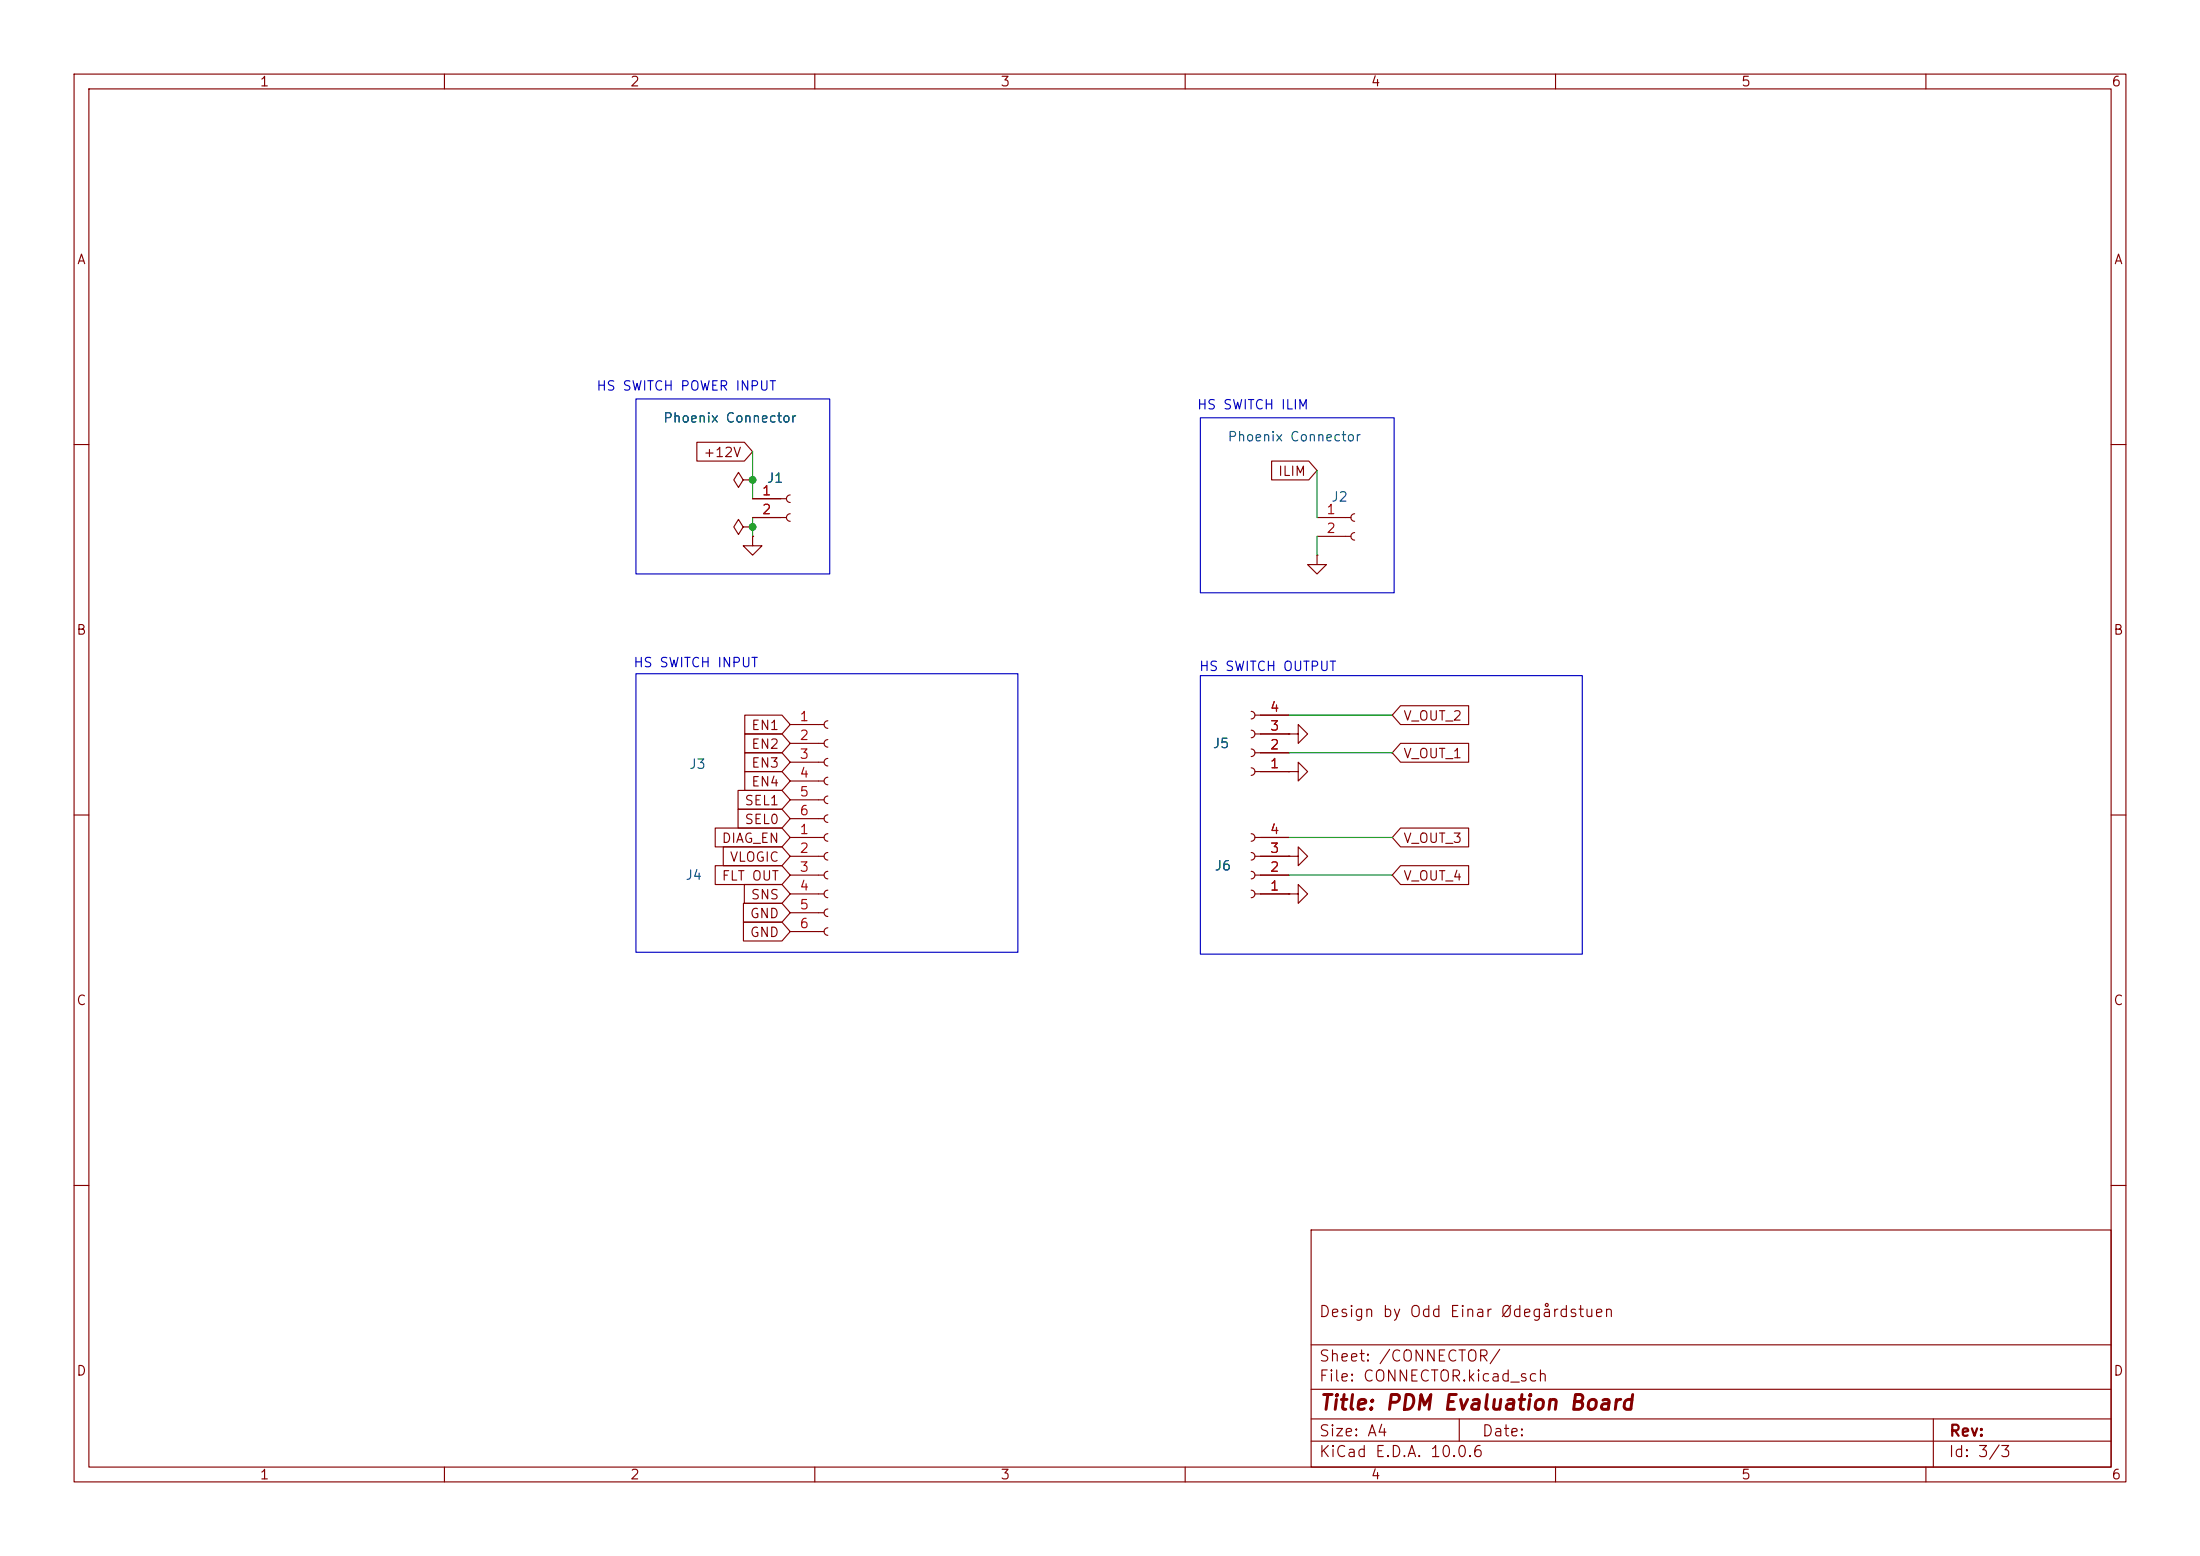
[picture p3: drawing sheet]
<svg xmlns="http://www.w3.org/2000/svg" width="297mm" height="210mm" viewBox="0 0 297 210" stroke-linecap="round" stroke-linejoin="round" font-family="sans-serif">
<g fill="none" stroke="#840000" stroke-width=".15">
<path d="M10 10h277v190h-277zM12 12h273v186h-273zM60 10v2M110 10v2M160 10v2M210 10v2M260 10v2M94.1 59.7h6.4l1.1 1.3-1.1 1.2h-6.4zM10 60h2M100.3 64.8l-.6-1-.6 1 .6 1 .6-1h1.3M100.3 71.1l-.6-1-.6 1 .6 1 .6-1h1.3M101.6 72.4v1.3h1.3l-1.3 1.2-1.3-1.2h1.3"/>
<path d="M101.6 72.4h.1M101.6 64.8h.1M101.6 71.1h.1M101.6 67.3h4.6M101.6 69.9h4.6M106.7 66.8a.51 .51 0 0 0-.5 .5 .51 .51 0 0 0 .5 .5M106.7 69.3a.51 .51 0 0 0-.5 .6 .51 .51 0 0 0 .5 .5M171.7 62.2h5l1.1 1.3-1.1 1.3h-5zM177.8 74.9v1.3h1.3l-1.3 1.3-1.3-1.3h1.3M177.8 74.9h.1M177.8 69.9h4.6M177.8 72.4h4.6"/>
<path d="M182.9 69.3a.51 .51 0 0 0-.5 .6 .51 .51 0 0 0 .5 .5M182.9 71.9a.51 .51 0 0 0-.5 .5 .51 .51 0 0 0 .5 .5M285 60h2M100.5 99.1h5.1l1.1 1.2-1.1 1.3h-5.1zM100.5 96.5h5.1l1.1 1.3-1.1 1.3h-5.1zM106.7 97.8h4.6M111.8 97.3a.51 .51 0 0 0-.5 .5 .51 .51 0 0 0 .5 .5M111.8 99.8a.51 .51 0 0 0-.5 .5 .51 .51 0 0 0 .5 .5M168.9 98.6a.51 .51 0 0 1 .5 .5 .51 .51 0 0 1-.5 .5M168.9 96a.51 .51 0 0 1 .5 .5 .51 .51 0 0 1-.5 .5M169.4 99.1h4.6M169.4 96.5h4.6"/>
<path d="M174 99.1h1.3v-1.3l1.2 1.3-1.2 1.2v-1.2M174 99.1h.1M189.1 95.2h9.2v2.6h-9.2l-1.1-1.3zM10 110h2M96.6 116.8h9l1.1 1.3-1.1 1.3h-9zM96.6 111.8h9l1.1 1.2-1.1 1.3h-9zM97.6 114.3h8l1.1 1.3-1.1 1.2h-8zM99.6 109.2h6l1.1 1.3-1.1 1.3h-6zM99.6 106.7h6l1.1 1.3-1.1 1.2h-6zM100.5 119.4h5.1l1.1 1.3-1.1 1.2h-5.1zM100.5 104.1h5.1l1.1 1.3-1.1 1.3h-5.1zM100.5 101.6h5.1l1.1 1.3-1.1 1.2h-5.1z"/>
<path d="M106.7 113h4.6M106.7 115.6h4.6M106.7 118.1h4.6M106.7 100.3h4.6M106.7 102.9h4.6M106.7 105.4h4.6M106.7 108h4.6M106.7 110.5h4.6M111.8 112.5a.51 .51 0 0 0-.5 .5 .51 .51 0 0 0 .5 .5M111.8 115.1a.51 .51 0 0 0-.5 .5 .51 .51 0 0 0 .5 .5M111.8 117.6a.51 .51 0 0 0-.5 .5 .51 .51 0 0 0 .5 .5M111.8 102.4a.51 .51 0 0 0-.5 .5 .51 .51 0 0 0 .5 .5"/>
<path d="M111.8 104.9a.51 .51 0 0 0-.5 .5 .51 .51 0 0 0 .5 .5M111.8 107.4a.51 .51 0 0 0-.5 .6 .51 .51 0 0 0 .5 .5M111.8 110a.51 .51 0 0 0-.5 .5 .51 .51 0 0 0 .5 .5M168.9 117.6a.51 .51 0 0 1 .5 .5 .51 .51 0 0 1-.5 .5M168.9 115.1a.51 .51 0 0 1 .5 .5 .51 .51 0 0 1-.5 .5M168.9 112.5a.51 .51 0 0 1 .5 .5 .51 .51 0 0 1-.5 .5M168.9 103.6a.51 .51 0 0 1 .5 .5 .51 .51 0 0 1-.5 .5M168.9 101.1a.51 .51 0 0 1 .5 .5 .51 .51 0 0 1-.5 .5M169.4 113h4.6M169.4 115.6h4.6M169.4 118.1h4.6M169.4 104.1h4.6"/>
<path d="M169.4 101.6h4.6M174 104.1h1.3v-1.2l1.2 1.2-1.2 1.3v-1.3M174 104.1h.1M174 115.6h1.3v-1.3l1.2 1.3-1.2 1.2v-1.2M174 115.6h.1M189.1 100.3h9.2v2.6h-9.2l-1.1-1.3zM189.1 116.8h9.2v2.6h-9.2l-1.1-1.3zM189.1 111.8h9.2v2.5h-9.2l-1.1-1.3zM285 110h2M100.4 124.5h5.2l1.1 1.2-1.1 1.3h-5.2zM100.4 121.9h5.2l1.1 1.3-1.1 1.3h-5.2zM106.7 120.7h4.6"/>
<path d="M106.7 123.2h4.6M106.7 125.7h4.6M111.8 120.1a.51 .51 0 0 0-.5 .6 .51 .51 0 0 0 .5 .5M111.8 122.7a.51 .51 0 0 0-.5 .5 .51 .51 0 0 0 .5 .5M111.8 125.2a.51 .51 0 0 0-.5 .5 .51 .51 0 0 0 .5 .5M168.9 120.1a.51 .51 0 0 1 .5 .6 .51 .51 0 0 1-.5 .5M169.4 120.7h4.6M174 120.7h1.3v-1.3l1.2 1.3-1.2 1.2v-1.2M174 120.7h.1M10 160h2M177 166h108v32h-108zM285 160h2"/>
<path d="M60 198v2M110 198v2M160 198v2M177 194.5h108M177 191.5h108M177 187.5h108M177 181.5h108M197 191.5v3M210 198v2M260 198v2M261 191.5v6.5"/>
</g>
<path d="M101.6 61v6.3M101.6 69.9v2.5M177.8 63.5v6.4M177.8 72.4v2.5M174 96.5h14M174 101.6h14M174 118.1h14M174 113h14" fill="none" stroke="#009600" stroke-width=".15"/>
<path d="M85.9 53.8h26.1v23.7h-26.1zM162.1 56.4h26.1v23.6h-26.1zM85.9 90.9h51.5v37.6h-51.5zM162.1 91.2h51.5v37.6h-51.5z" fill="none" stroke="#0000c2" stroke-width=".15"/>
<g fill="#009600" stroke="#009600" stroke-width=".14">
<circle cx="101.6" cy="64.8" r=".46"/>
<circle cx="101.6" cy="71.1" r=".46"/>
</g>
<text font-size="2" fill="#840000" x="178" y="190.8">Title: PDM Evaluation Board</text>
<g font-size="1.5" fill="#840000">
<text x="178" y="178.1">Design by Odd Einar Ødegårdstuen</text>
<text x="178" y="184.1">Sheet: /CONNECTOR/</text>
<text x="178" y="186.8">File: CONNECTOR.kicad_sch</text>
<text x="178" y="197">KiCad E.D.A. 10.0.6</text>
<text x="178" y="194.2">Size: A4</text>
<text x="200" y="194.2">Date:</text>
<text x="263" y="197">Id: 3/3</text>
<text x="263" y="194.2">Rev:</text>
</g>
<g font-size="1.3" fill="#840000">
<text x="35" y="12">1</text>
<text x="85" y="12">2</text>
<text x="135" y="12">3</text>
<text x="185" y="12">4</text>
<text x="235" y="12">5</text>
<text x="285" y="12">6</text>
<text x="10.3" y="36">A</text>
<text x="285.3" y="36">A</text>
<text x="94.9" y="62">+12V</text>
<text x="172.5" y="64.6">ILIM</text>
<text x="10.2" y="86">B</text>
<text x="285.2" y="86">B</text>
<text x="101.3" y="101.4">EN2</text>
<text x="101.3" y="98.8">EN1</text>
<text x="189.4" y="97.6">V_OUT_2</text>
<text x="101.3" y="106.5">EN4</text>
<text x="101.3" y="103.9">EN3</text>
<text x="189.4" y="102.7">V_OUT_1</text>
<text x="100.4" y="111.5">SEL0</text>
<text x="100.4" y="109">SEL1</text>
<text x="97.3" y="119.2">FLT OUT</text>
<text x="97.3" y="114.1">DIAG_EN</text>
<text x="98.4" y="116.6">VLOGIC</text>
<text x="189.4" y="119.2">V_OUT_4</text>
<text x="189.4" y="114.1">V_OUT_3</text>
<text x="101.2" y="124.2">GND</text>
<text x="101.3" y="121.7">SNS</text>
<text x="101.2" y="126.8">GND</text>
<text x="10.2" y="136">C</text>
<text x="285.2" y="136">C</text>
<text x="10.2" y="186">D</text>
<text x="285.2" y="186">D</text>
<text x="35" y="200">1</text>
<text x="85" y="200">2</text>
<text x="135" y="200">3</text>
<text x="185" y="200">4</text>
<text x="235" y="200">5</text>
<text x="285" y="200">6</text>
</g>
<g font-size="1.3" fill="#0000c2">
<text x="80.4" y="53">HS SWITCH POWER INPUT</text>
<text x="161.5" y="55.6">HS SWITCH ILIM</text>
<text x="85.4" y="90.4">HS SWITCH INPUT</text>
<text x="161.8" y="90.9">HS SWITCH OUTPUT</text>
</g>
<g font-size="1.3" fill="#006464">
<text x="89.4" y="57.4">Phoenix Connector</text>
<text x="165.6" y="59.9">Phoenix Connector</text>
<text x="103.4" y="65.5">J1</text>
<text x="179.6" y="68">J2</text>
<text x="163.6" y="101.3">J5</text>
<text x="92.9" y="104.1">J3</text>
<text x="92.4" y="119.1">J4</text>
<text x="163.9" y="117.8">J6</text>
</g>
<g font-size="1.3" fill="#a90000">
<text x="102.8" y="67.2">1</text>
<text x="102.8" y="69.7">2</text>
<text x="179" y="69.7">1</text>
<text x="179" y="72.3">2</text>
<text x="107.9" y="97.7">1</text>
<text x="107.9" y="100.2">2</text>
<text x="171.4" y="101.5">2</text>
<text x="171.4" y="98.9">3</text>
<text x="171.4" y="96.4">4</text>
<text x="107.9" y="102.7">3</text>
<text x="107.9" y="105.3">4</text>
<text x="107.9" y="107.8">5</text>
<text x="171.4" y="104">1</text>
<text x="107.9" y="112.9">1</text>
<text x="107.9" y="110.4">6</text>
<text x="171.4" y="112.9">4</text>
<text x="107.9" y="115.4">2</text>
<text x="107.9" y="118">3</text>
<text x="171.4" y="118">2</text>
<text x="171.4" y="115.4">3</text>
<text x="107.9" y="120.5">4</text>
<text x="107.9" y="123.1">5</text>
<text x="107.9" y="125.6">6</text>
<text x="171.4" y="120.5">1</text>
</g>
</svg>
